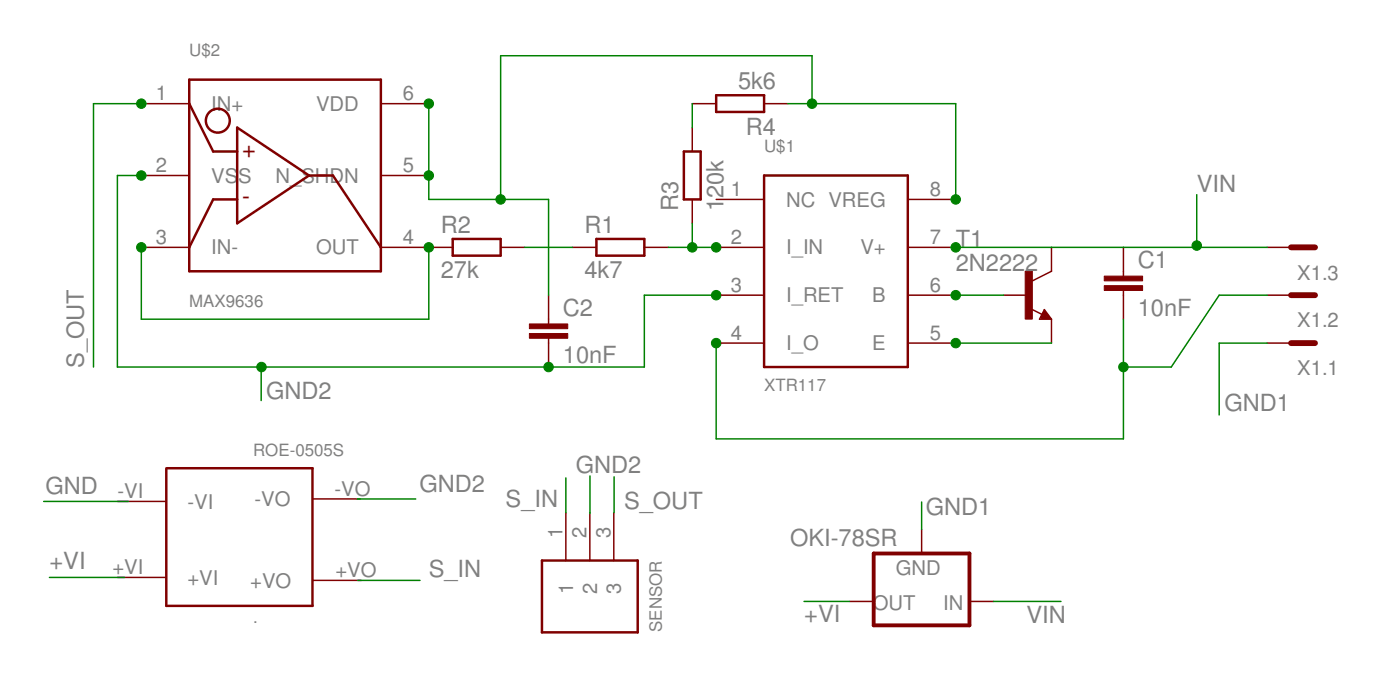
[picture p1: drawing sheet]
<svg xmlns="http://www.w3.org/2000/svg" width="300mm" height="150mm" viewBox="0 0 300 150" stroke-linecap="round" stroke-linejoin="round" font-family="sans-serif">
<g fill="none" stroke="#800000" stroke-width=".53">
<path d="M40.5 17.1h41.1v41h-41.1zM40.5 22.2l5.2 10.2h5.1M50.8 27.3l15.4 10.3-15.4 10.2zM66.2 37.6h5.1l10.3 15.4M146.5 32.4h3.6v10.3h-3.6zM153.4 20.4h10.3v3.6h-10.3zM163.7 37.6h30.7v41h-30.7zM50.8 42.7h-5.1l-5.2 10.3M97 51.2h10.2v3.6h-10.2zM127.7 51.2h10.3v3.6h-10.3zM223.7 67.3l.2 .5h-.7l.5-1 1 1.3h-1.5M35.6 100.3v29.5h31.3v-29.5h-31.1"/>
<path d="M116.1 120.1h20.5v15.3h-20.5z"/>
<circle cx="46.7" cy="25.8" r="2.56"/>
</g>
<g fill="none" stroke="#800000" stroke-width=".32">
<path d="M30.3 22.2h10.2M30.3 37.6h10.2M81.6 22.2h10.2M81.6 37.6h10.2M148.3 27.3v5.1M148.3 22.2h5.1M163.7 22.2h5.1M30.3 53h10.2M81.6 53h15.4M107.2 53h5.2M122.6 53h5.1M138 53h5.1"/>
<path d="M148.3 42.7v5.1M153.4 42.7h10.3M153.4 53h10.3M194.4 42.7h10.3M194.4 53h10.3M225.2 53v5.1l-4.1 2.1M240.6 53v6.1M271.4 53h5.1M117.5 63.2v6.2M117.5 72.5v6.1M153.4 63.2h10.3M153.4 73.5h10.3"/>
<path d="M194.4 63.2h10.3M194.4 73.5h10.3M215 63.2h5.1M220.7 66.1l2.5 1.3M223.7 66.3l1.5 2.1h-2.5zM225.2 68.4v5.1M240.6 62.2v6.2M271.4 63.2h5.1M271.4 73.5h5.1M25.2 107.4h10.2M66.9 106.9h10.3M121.2 109.8v10.3"/>
<path d="M126.3 109.8v10.3M131.5 109.8v10.3M197.4 113.4v5.2M25.2 123.7h10.2M67.1 124.3h10.3M182 128.8h5.1M207.6 128.8h5.2"/>
</g>
<g fill="#800000" stroke="#800000" stroke-width=".21">
<path d="M219.6 58.1h1.5v10.2h-1.5z"/>
<path d="M236.5 61.2h8.2v1h-8.2z"/>
<path d="M236.5 59.1h8.2v1.1h-8.2z"/>
<path d="M113.4 71.4h8.2v1.1h-8.2z"/>
<path d="M113.4 69.4h8.2v1h-8.2z"/>
</g>
<path d="M276.5 53h5.2M276.5 73.5h5.2M276.5 63.2h5.2" fill="none" stroke="#800000" stroke-width="1.2"/>
<path d="M187.1 118.6h20.5v15.3h-20.5z" fill="none" stroke="#800000" stroke-width=".83"/>
<g fill="none" stroke="#008000" stroke-width=".32">
<path d="M30.3 37.6h-5.2v41h112.9v-15.4h15.4M30.3 22.2h-10.3v56.4M91.8 22.2v20.5h25.7v20.5M148.3 22.2v5.1M168.8 22.2h35.9v20.5M173.9 22.2v-10.3h-66.7v30.8M30.3 53v15.4h61.5v-15.4M112.4 53h10.2M143.1 53h10.3M148.3 47.8v5.2M204.7 53h66.7M256.3 41.7v11.3"/>
<path d="M55.9 78.5v7.3M204.7 63.2h10.3M204.7 73.5h20.5M240.6 68.4v25.6h-87.2v-20.5M271.4 63.2h-10.3l-10.2 15.4h-10.3M271.4 73.5h-10.3v15.4M9.4 107.4h18.1M76.5 106.9h12.5M121.2 102.4v7.4M126.4 101.9v8M131.5 102.1v7.7M197.4 107.5v5.9"/>
<path d="M10.6 123.7h16.1M76.6 124.3h13.4M172.2 128.8h9.7M212.8 128.8h14.4"/>
</g>
<g fill="#008000" stroke="#008000" stroke-width=".21">
<circle cx="204.7" cy="63.2" r="1.02"/>
<circle cx="204.7" cy="73.5" r="1.02"/>
<circle cx="148.3" cy="53" r="1.02"/>
<circle cx="153.4" cy="53" r="1.02"/>
<circle cx="153.4" cy="63.2" r="1.02"/>
<circle cx="117.5" cy="78.6" r="1.02"/>
<circle cx="30.3" cy="37.6" r="1.02"/>
<circle cx="56" cy="78.6" r="1.02"/>
<circle cx="91.8" cy="53" r="1.02"/>
<circle cx="30.3" cy="53" r="1.02"/>
<circle cx="30.3" cy="22.2" r="1.02"/>
<circle cx="107.2" cy="42.7" r="1.02"/>
<circle cx="173.9" cy="22.2" r="1.02"/>
<circle cx="91.8" cy="37.6" r="1.02"/>
<circle cx="91.8" cy="22.2" r="1.02"/>
<circle cx="204.7" cy="42.7" r="1.02"/>
<circle cx="240.6" cy="78.6" r="1.02"/>
<circle cx="153.4" cy="73.5" r="1.02"/>
<circle cx="204.7" cy="53" r="1.02"/>
<circle cx="256.3" cy="52.6" r="1.02"/>
</g>
<g font-size="5.1" fill="#808080">
<text x="158.1" y="19.1">5k6</text>
<text x="159.8" y="28.8">R4</text>
<text x="256.3" y="41.1">VIN</text>
<text x="145.2" y="45.3" transform="rotate(-90 145.2 45.3)">R3</text>
<text x="154.9" y="45.3" transform="rotate(-90 154.9 45.3)">1</text>
<text x="154.9" y="42.5" transform="rotate(-90 154.9 42.5)">20k</text>
<text x="94.4" y="49.9">R2</text>
<text x="125.2" y="49.9">R1</text>
<text x="204.7" y="53">T1</text>
<text x="94.4" y="59.6">27k</text>
<text x="125.2" y="59.6">4k7</text>
<text x="204.7" y="58.1">2N2222</text>
<text x="243.7" y="57.3">C1</text>
<text x="120.6" y="67.6">C2</text>
<text x="243.7" y="67.6">10nF</text>
<text x="120.6" y="77.8">10nF</text>
<text x="18" y="78.8" transform="rotate(-90 18 78.8)">S_OUT</text>
<text x="57" y="85.5">GND2</text>
<text x="262.2" y="88.1">GND1</text>
<text x="123.3" y="101.2">GND2</text>
<text x="9.7" y="105.8">GND</text>
<text x="89.8" y="105.5">GND2</text>
<text x="108.3" y="108.6">S_IN</text>
<text x="133.7" y="109">S_OUT</text>
<text x="198.3" y="110.4">GND1</text>
<text x="169.2" y="117">OKI-78SR</text>
<text x="10.6" y="121.8">+VI</text>
<text x="91.8" y="123.6">S_IN</text>
<text x="172.3" y="133.2">+VI</text>
<text x="219.9" y="133.3">VIN</text>
</g>
<g font-size="5.1" fill="#800000">
<text x="51.9" y="33.5">+</text>
<text x="51.9" y="43.6">-</text>
</g>
<g font-size="4.3" fill="#808080">
<text x="33.4" y="21.5">1</text>
<text x="45.3" y="23.7">IN+</text>
<text x="67.7" y="23.7">VDD</text>
<text x="86.3" y="21.5">6</text>
<text x="33.4" y="36.9">2</text>
<text x="45.3" y="39.1">VS</text>
<text x="51" y="39.1">S</text>
<text x="59" y="39.1">N_SHDN</text>
<text x="86.3" y="36.9">5</text>
<text x="156.5" y="42">1</text>
<text x="199.2" y="42">8</text>
<text x="168.4" y="44.3">NC VREG</text>
<text x="33.4" y="52.3">3</text>
<text x="86.3" y="52.3">4</text>
<text x="156.5" y="52.3">2</text>
<text x="199.2" y="52.3">7</text>
<text x="45.3" y="54.5">IN-</text>
<text x="67.7" y="54.5">OUT</text>
<text x="168.4" y="54.5">I_IN</text>
<text x="184.3" y="54.5">V+</text>
<text x="277.9" y="59.9">X1.3</text>
<text x="156.5" y="62.5">3</text>
<text x="168.4" y="64.8">I_RET</text>
<text x="186.8" y="64.8">B</text>
<text x="199.2" y="62.5">6</text>
<text x="277.9" y="70.1">X1.2</text>
<text x="156.5" y="72.8">4</text>
<text x="168.4" y="75">I_O</text>
<text x="186.8" y="75">E</text>
<text x="199.2" y="72.8">5</text>
<text x="277.9" y="80.4">X1.1</text>
<text x="25.2" y="106.7">-VI</text>
<text x="71.7" y="106.1">-VO</text>
<text x="40.1" y="108.9">-VI</text>
<text x="54.5" y="108.4">-VO</text>
<text x="120.5" y="115.3" transform="rotate(-90 120.5 115.3)">1</text>
<text x="125.6" y="115.3" transform="rotate(-90 125.6 115.3)">2</text>
<text x="130.7" y="115.3" transform="rotate(-90 130.7 115.3)">3</text>
<text x="24.1" y="123">+VI</text>
<text x="40.1" y="125.2">+VI</text>
<text x="53.6" y="125.8">+VO</text>
<text x="71.9" y="123.6">+VO</text>
<text x="191.9" y="123.2">GND</text>
<text x="122.7" y="127.2" transform="rotate(-90 122.7 127.2)">1</text>
<text x="127.9" y="127.2" transform="rotate(-90 127.9 127.2)">2</text>
<text x="133" y="127.2" transform="rotate(-90 133 127.2)">3</text>
<text x="186.9" y="130.6">OUT</text>
<text x="202" y="130.6">IN</text>
</g>
<g font-size="3.6" fill="#808080">
<text x="40.5" y="11.9">U$2</text>
<text x="163.7" y="32.5">U$1</text>
<text x="40.5" y="65.8">MAX9636</text>
<text x="163.7" y="83.7">XTR117</text>
<text x="54.2" y="97.7">ROE-0505S</text>
<text x="54.2" y="133.5">.</text>
<text x="141.7" y="135.3" transform="rotate(-90 141.7 135.3)">SENSOR</text>
</g>
</svg>
